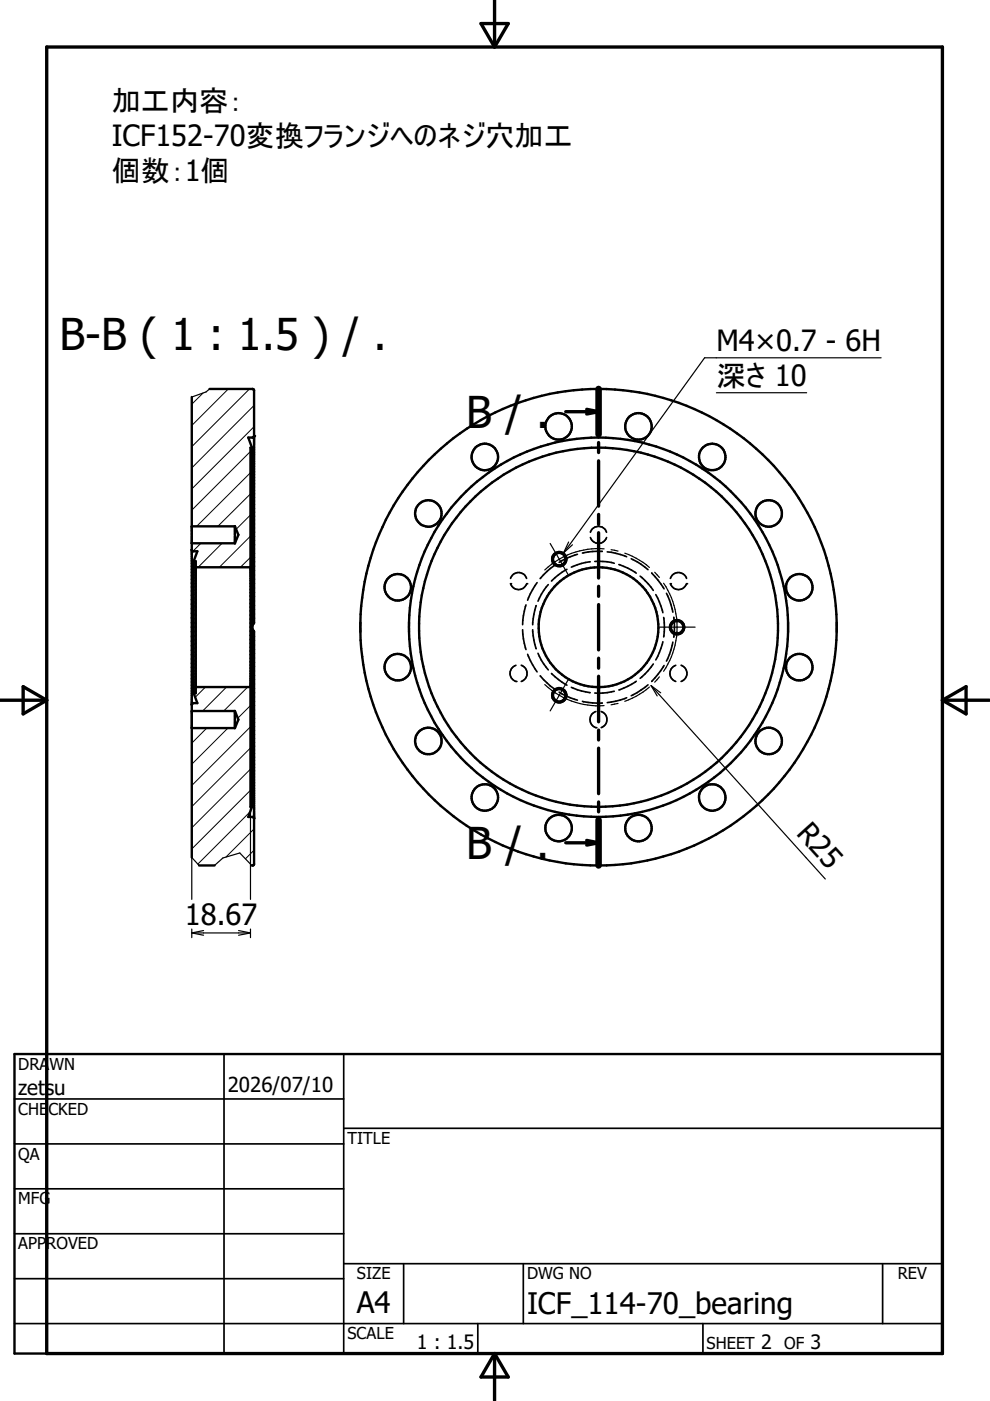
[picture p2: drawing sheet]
<svg xmlns="http://www.w3.org/2000/svg" width="210mm" height="297mm" viewBox="0 0 210 297" stroke-linecap="round" stroke-linejoin="round" font-family="sans-serif">
<g fill="none" stroke="#000" stroke-width=".21">
<path d="M43.1 83.3l-2.4 2.4M48.4 82.5l-7.7 7.7M52.9 82.5l-12.2 12.2M53.1 95.7l-12.4 12.5M53.9 90.5l-13.2 13.2M53.9 86l-13.2 13.2M42.6 115.2l-1.7 1.6M47.1 115.2l-5.1 5.1M53.1 118.2l-2.1 2.1M53.1 113.7l-6.6 6.6M53.1 109.2l-3 3M53.1 104.7l-6.9 6.9"/>
<path d="M53.1 100.2l-11.4 11.4M43.6 145.7l-2.2 2.1M43.8 154.4l-3.1 3.2M48 145.7l-5 5M48.3 154.4l-7.6 7.6M52.5 145.7l-5.1 5M53.1 158.6l-12.4 12.4M53.1 154.1l-12.4 12.4M53.1 149.6l-2.7 2.7M53.1 172.1l-11.2 11.1M53.1 167.6l-12.4 12.4M53.1 163.1l-12.4 12.4"/>
<path d="M53.9 175.7l-6 6M53.9 180.3l-1.9 1.8"/>
</g>
<g fill="none" stroke="#000" stroke-width=".51">
<path d="M40.7 84.2v97.6M44.4 82.5h9.1l.3 .2 .1 49.3a1.43 1.43 0 0 0 0 2v49.2l-.1 .2-.4 .1M53.4 94.9h-.3v76.2h.3M53.4 94.9v76.2M53.9 92.4l-.2 .4h-1.1l.8 2.1M40.7 111.6h9.1M40.7 115.2h9.1M40.7 116.5l.3 .4h.8l-.7 2.1M41.1 119h.4v28h-.4M41.1 119v28M49.8 111.6l.7 1.8-.7 1.8M49.8 111.6v3.6"/>
<path d="M41.5 120.3h11.6M40.7 150.7h9.1M40.7 154.4h9.1M41.1 147l.7 2.1h-.9l-.2 .3M41.5 145.7h11.6M49.8 150.7l.7 1.9-.7 1.8M49.8 150.7v3.7M53.4 171.1l-.8 2.1h1.1l.2 .3M42.2 183.5h3.3M3.1 223.5h196.7v63.5h-196.7z"/>
<circle cx="102.8" cy="96.9" r="2.81"/>
<circle cx="118.4" cy="90.4" r="2.81"/>
<circle cx="135.4" cy="90.4" r="2.81"/>
<circle cx="151" cy="96.9" r="2.81"/>
<circle cx="90.8" cy="108.9" r="2.8"/>
<circle cx="118.6" cy="118.6" r="1.34"/>
<circle cx="163" cy="108.9" r="2.81"/>
<circle cx="84.3" cy="124.5" r="2.81"/>
<circle cx="126.9" cy="133" r="38.1"/>
<circle cx="126.9" cy="133" r="50.5"/>
<circle cx="126.9" cy="133" r="12.7"/>
<circle cx="126.9" cy="133" r="40.2"/>
<circle cx="143.6" cy="133" r="1.33"/>
<circle cx="169.5" cy="124.5" r="2.81"/>
<circle cx="84.3" cy="141.4" r="2.8"/>
<circle cx="90.8" cy="157.1" r="2.81"/>
<circle cx="118.6" cy="147.4" r="1.34"/>
<circle cx="163" cy="157.1" r="2.8"/>
<circle cx="169.5" cy="141.4" r="2.81"/>
<circle cx="102.8" cy="169.1" r="2.81"/>
<circle cx="118.4" cy="175.6" r="2.81"/>
<circle cx="135.4" cy="175.6" r="2.81"/>
<circle cx="151" cy="169.1" r="2.81"/>
</g>
<g fill="none" stroke="#000" stroke-width=".36">
<path d="M117.7 119.8l-1.7 1.4-1.5 1.5M122.4 117.5l-2.4 .9-1.4 .8M125.1 119.1h.1M125.1 119.1l-1.8 .4-2.2 .7M125.2 114a1.81 1.81 0 0 0 1.7 1.2 1.81 1.81 0 0 0 1.7-1.2M125.2 112.9a1.8 1.8 0 0 1 1.7-1.3 1.8 1.8 0 0 1 1.7 1.3M126.1 119l2.6 .1 1.5 .3M127.7 116.9h-2l-2.2 .4M128.8 117l1.7 .3 2.4 .7M131.2 119.7l1.9 .7 1.8 1.1M133.8 118.5l2.1 1.1 1.5 1.2M108.2 123.8a1.8 1.8 0 0 0 1.8 1.2 1.8 1.8 0 0 0 1.7-1.2"/>
<path d="M108.2 122.6a1.78 1.78 0 0 1 1.8-1.2 1.78 1.78 0 0 1 1.7 1.2M110.8 133.5l.2 1.9 .5 2.3M111.5 128.2l-.5 2.3-.2 1.9M111.9 138.7l1 2.2 1 1.6M112.9 133.5l.3 2.2 .5 1.8M113.7 128.4l-.5 1.9-.3 2.2M113.9 123.5l-1.4 2.4-.6 1.4M114.1 138.5l.7 1.5 1.4 2M116.2 124l-1.4 2-.7 1.5M120.2 120.7l-1.8 1.2-1.5 1.3M135.7 122.2l1.7 1.6 1.1 1.4M138.2 121.5l1.3 1.5 1.3 1.8"/>
<path d="M139 126.1l.8 1.5 .7 2.3M140.5 136.1l-.7 2.2-.8 1.6M140.7 130.9l.2 2.1-.2 2M141.3 125.8l.6 1.4 .8 2.6M142.1 122.6a1.8 1.8 0 0 1 1.7-1.2 1.8 1.8 0 0 1 1.8 1.2M142.1 123.8a1.8 1.8 0 0 0 1.7 1.2 1.8 1.8 0 0 0 1.8-1.2M142.7 136.1l-.8 2.6-.6 1.5M142.9 130.9l.1 2.1-.1 2.1M109.4 141.1a1.8 1.8 0 0 0-1.3 1.7 1.8 1.8 0 0 0 1.3 1.7M110.5 141.1a1.81 1.81 0 0 1 1.2 1.7 1.81 1.81 0 0 1-1.2 1.7M114.5 143.3l.1 .1a12.8 12.8 0 0 0 3.1 2.8M116.9 142.8l1.5 1.3 1.8 1.2"/>
<path d="M118.6 146.7l2.3 1.2 1.5 .5M121.1 145.7l2.2 .8 1.8 .4M123.5 148.7l2.2 .3 2 .1M125.1 146.9h.1M126.3 150.9a1.8 1.8 0 0 0-1.2 1.7 1.8 1.8 0 0 0 1.2 1.7M127.5 150.9a1.8 1.8 0 0 1 1.2 1.7 1.8 1.8 0 0 1-1.2 1.7M130.2 146.6l-2.4 .3h-1.7M132.9 147.9l-2.4 .8-1.7 .3M134.9 144.4l-1.8 1.1-1.9 .8M137.4 145.2l-2.3 1.7-1.3 .6M138.2 144.5h.1M138.5 140.8l-1.1 1.4-1.7 1.6"/>
<path d="M140.8 141.1l-1.3 1.9-1.3 1.5M143.3 141.1a1.8 1.8 0 0 0-1.3 1.7 1.8 1.8 0 0 0 1.3 1.7M144.4 141.1a1.8 1.8 0 0 1 1.3 1.7 1.8 1.8 0 0 1-1.3 1.7M3.1 233h69.8M47.5 223.5v63.5M72.9 239.2h126.9M72.9 223.5v63.5M3.1 242.5h69.8M3.1 252.1h69.8M3.1 261.6h69.8M3.1 271.1h69.8M72.9 267.9h126.9"/>
<path d="M85.6 267.9v12.7M111 267.9v12.7M187.1 267.9v12.7M3.1 280.6h196.7M101.3 280.6v6.4M149 280.6v6.4"/>
<circle cx="118.6" cy="118.6" r="1.6"/>
<circle cx="143.6" cy="133" r="1.6"/>
<circle cx="118.6" cy="147.4" r="1.59"/>
</g>
<g fill="#000">
<circle cx="53.9" cy="92.4" r=".25"/>
<circle cx="108.2" cy="123.8" r=".18"/>
<circle cx="111.7" cy="123.8" r=".18"/>
<circle cx="142.1" cy="123.8" r=".18"/>
<circle cx="145.6" cy="123.8" r=".18"/>
<circle cx="109.4" cy="144.5" r=".18"/>
<circle cx="126.3" cy="154.3" r=".18"/>
</g>
<g fill="none" stroke="#000" stroke-width=".25">
<path d="M186.8 75.9h-37.4l-29.9 41.3M44.4 82.5l-.7 .6-3 1.1M151.9 83.3h19.1M116.6 115.2l2 3.4M118.6 118.6l1.9 3.3M118.6 118.6l-1.6 1-1.5 1.2M120.6 114.9l-1.1 2.3M121.4 115.5l-1.9 1.7M128.1 116.4a16.7 16.7 0 0 0-9.5 2.2M129.6 116.5l1.4 .3M132.5 117.3l1.6 .6a14 14 0 0 1 3.6 2.4M138.8 121.3l1 1.1"/>
<path d="M139.7 133h7.7M140.7 123.7a16.6 16.6 0 0 1 0 18.6M115.5 145.1a16.6 16.6 0 0 0 12.6 4.5M120.5 144.1l-3.9 6.6M131 149.1l-1.4 .3M137.7 145.7l-2.8 1.9-2.4 1.1M138 145.4l37 41M138 145.4l2.1 1.5M138 145.4l1.3 2.2M139.8 143.5l-1 1.1M53.1 171.1v19.6M40.7 197.8h12.4"/>
<path d="M40.7 197.8l2.5 .5M40.7 197v1.8M42.2 183.5l-1.5-1.7v8.9M43.2 197.3l-2.5 .5M45.5 183.5l1.8-1.6 3.5-1.1 2.6 2.7M50.6 197.3l2.5 .5M53.1 197.8l-2.5 .5M53.1 197v1.8"/>
</g>
<g fill="none" stroke="#000" stroke-width=".71">
<path d="M104.9 0v10M9.9 10h189.9v277h-189.9zM102 5h5.8l-2.9 5zM120 87.3h6.9M124.4 86.8l2.5 .5M126.9 82.5v9.6M126.9 93.8v2.1M126.9 97.7v9.6M126.9 87.3l-2.5 .5M126.9 109.1v2.1M126.9 112.9v9.7M126.9 124.3v2.1"/>
<path d="M126.9 128.2v9.6M126.9 139.6v2.1M-.1 148.5h10M4.9 145.6l5 2.9-5 2.9zM126.9 143.4v9.6M126.9 154.8v2.1M126.9 158.6v9.7M199.8 148.5h10M199.8 148.5l5-2.9v5.8zM120 178.7h6.9M124.4 178.2l2.5 .5M126.9 170v2.1"/>
<path d="M126.9 173.9v9.6M126.9 178.7l-2.5 .5M104.9 287v9.9M104.9 287l2.9 5h-5.8z"/>
</g>
<path d="M126.9 82.5v9.6M126.9 173.9v9.6" fill="none" stroke="#000" stroke-width="1.4"/>
<g font-size="9.3">
<text x="12.6" y="74.1">B-B ( 1 : 1.5 ) / .</text>
<text x="98.9" y="90.8">B / .</text>
<text x="98.9" y="182.2">B / .</text>
</g>
<g font-size="6.3">
<text x="75.6" y="278.4">A4</text>
<text x="111.7" y="278.6">ICF_114-70_bearing</text>
</g>
<g font-size="6.2">
<text x="23.7" y="23.6">加工内容：</text>
<text x="23.7" y="31">ICF152-70変換フランジへのネジ穴加工</text>
<text x="23.7" y="38.4">個数：1個</text>
<text x="151.9" y="74.4">M4×0.7 - 6H</text>
<text x="151.9" y="81.8">深さ 10</text>
<text x="168.6" y="176.8" transform="rotate(48 168.6 176.8)">R25</text>
<text x="39.2" y="196.1">18.67</text>
</g>
<g font-size="4.4">
<text x="3.9" y="232.2">zetsu</text>
<text x="48.3" y="231.5">2026/07/10</text>
</g>
<g font-size="4.2">
<text x="88.3" y="286.1">1 : 1.5</text>
<text x="161.4" y="286.1">2</text>
<text x="171.9" y="286.1">3</text>
</g>
<g font-size="3.5">
<text x="3.9" y="226.8">DRAWN</text>
<text x="3.9" y="236.3">CHECKED</text>
<text x="3.9" y="245.9">QA</text>
<text x="73.7" y="242.5">TITLE</text>
<text x="3.9" y="255.4">MFG</text>
<text x="3.9" y="264.9">APPROVED</text>
<text x="75.7" y="271.3">SIZE</text>
<text x="111.7" y="271.3">DWG NO</text>
<text x="190.4" y="271.2">REV</text>
<text x="73.7" y="284">SCALE</text>
<text x="149.8" y="286.1">SHEET</text>
<text x="166.3" y="286.1">OF</text>
</g>
</svg>
